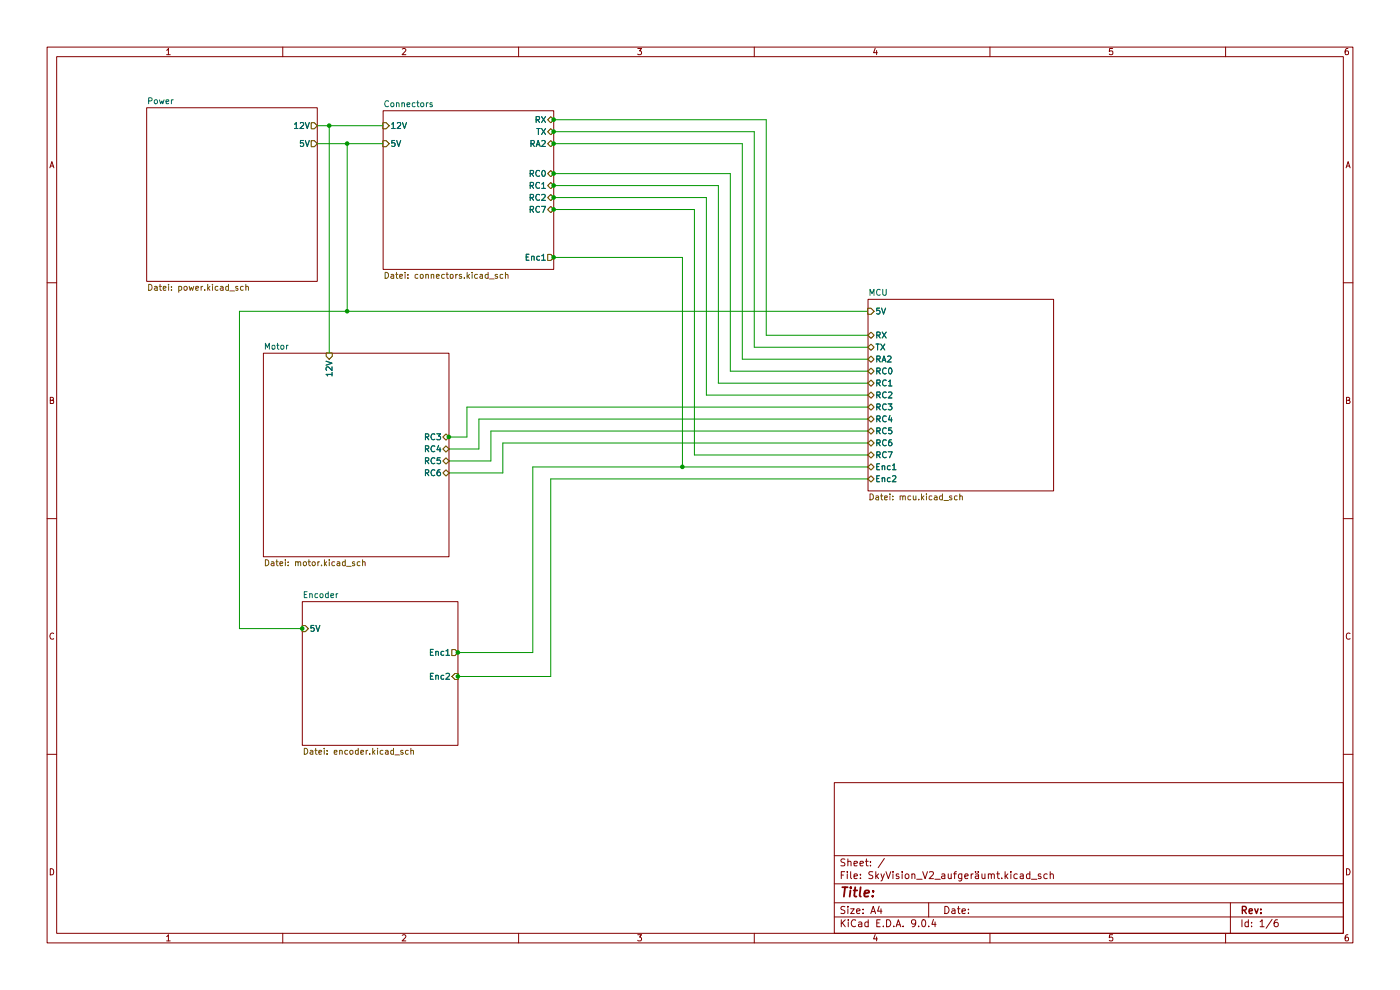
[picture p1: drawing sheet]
(kicad_sch
 (version 20250114)
 (generator "eeschema")
 (generator_version "9.0")
 (paper "A4")
 (lib_symbols)
 (junction
  (at 95.25 92.71)
  (diameter 0)
  (color 0 0 0 0))
 (junction
  (at 117.475 44.45)
  (diameter 0)
  (color 0 0 0 0))
 (junction
  (at 117.475 25.4)
  (diameter 0)
  (color 0 0 0 0))
 (junction
  (at 144.78 99.06)
  (diameter 0)
  (color 0 0 0 0))
 (junction
  (at 117.475 36.83)
  (diameter 0)
  (color 0 0 0 0))
 (junction
  (at 117.475 54.61)
  (diameter 0)
  (color 0 0 0 0))
 (junction
  (at 117.475 30.48)
  (diameter 0)
  (color 0 0 0 0))
 (junction
  (at 73.66 66.04)
  (diameter 0)
  (color 0 0 0 0))
 (junction
  (at 97.155 143.51)
  (diameter 0)
  (color 0 0 0 0))
 (junction
  (at 97.155 138.43)
  (diameter 0)
  (color 0 0 0 0))
 (junction
  (at 64.135 133.35)
  (diameter 0)
  (color 0 0 0 0))
 (junction
  (at 117.475 41.91)
  (diameter 0)
  (color 0 0 0 0))
 (junction
  (at 117.475 27.94)
  (diameter 0)
  (color 0 0 0 0))
 (junction
  (at 69.85 26.67)
  (diameter 0)
  (color 0 0 0 0))
 (junction
  (at 117.475 39.37)
  (diameter 0)
  (color 0 0 0 0))
 (junction
  (at 73.66 30.48)
  (diameter 0)
  (color 0 0 0 0))
 (wire
  (pts (xy 184.15 66.04) (xy 73.66 66.04))
  (stroke (width 0) (type default)))
 (wire
  (pts (xy 106.68 100.33) (xy 95.25 100.33))
  (stroke (width 0) (type default)))
 (wire
  (pts (xy 184.15 86.36) (xy 99.06 86.36))
  (stroke (width 0) (type default)))
 (wire
  (pts (xy 50.8 66.04) (xy 50.8 133.35))
  (stroke (width 0) (type default)))
 (wire
  (pts (xy 157.48 76.2) (xy 157.48 30.48))
  (stroke (width 0) (type default)))
 (wire
  (pts (xy 117.475 27.94) (xy 160.02 27.94))
  (stroke (width 0) (type default)))
 (wire
  (pts (xy 160.02 73.66) (xy 160.02 27.94))
  (stroke (width 0) (type default)))
 (wire
  (pts (xy 97.155 138.43) (xy 113.03 138.43))
  (stroke (width 0) (type default)))
 (wire
  (pts (xy 147.32 96.52) (xy 147.32 44.45))
  (stroke (width 0) (type default)))
 (wire
  (pts (xy 184.15 76.2) (xy 157.48 76.2))
  (stroke (width 0) (type default)))
 (wire
  (pts (xy 73.66 30.48) (xy 81.28 30.48))
  (stroke (width 0) (type default)))
 (wire
  (pts (xy 116.84 44.45) (xy 117.475 44.45))
  (stroke (width 0) (type default)))
 (wire
  (pts (xy 184.15 99.06) (xy 144.78 99.06))
  (stroke (width 0) (type default)))
 (wire
  (pts (xy 162.56 25.4) (xy 162.56 71.12))
  (stroke (width 0) (type default)))
 (wire
  (pts (xy 117.475 25.4) (xy 162.56 25.4))
  (stroke (width 0) (type default)))
 (wire
  (pts (xy 116.84 25.4) (xy 117.475 25.4))
  (stroke (width 0) (type default)))
 (wire
  (pts (xy 99.06 86.36) (xy 99.06 92.71))
  (stroke (width 0) (type default)))
 (wire
  (pts (xy 67.31 26.67) (xy 69.85 26.67))
  (stroke (width 0) (type default)))
 (wire
  (pts (xy 96.52 138.43) (xy 97.155 138.43))
  (stroke (width 0) (type default)))
 (wire
  (pts (xy 117.475 30.48) (xy 157.48 30.48))
  (stroke (width 0) (type default)))
 (wire
  (pts (xy 116.84 39.37) (xy 117.475 39.37))
  (stroke (width 0) (type default)))
 (wire
  (pts (xy 96.52 143.51) (xy 97.155 143.51))
  (stroke (width 0) (type default)))
 (wire
  (pts (xy 50.8 133.35) (xy 64.135 133.35))
  (stroke (width 0) (type default)))
 (wire
  (pts (xy 73.66 66.04) (xy 50.8 66.04))
  (stroke (width 0) (type default)))
 (wire
  (pts (xy 106.68 93.98) (xy 106.68 100.33))
  (stroke (width 0) (type default)))
 (wire
  (pts (xy 116.84 36.83) (xy 117.475 36.83))
  (stroke (width 0) (type default)))
 (wire
  (pts (xy 152.4 81.28) (xy 152.4 39.37))
  (stroke (width 0) (type default)))
 (wire
  (pts (xy 184.15 96.52) (xy 147.32 96.52))
  (stroke (width 0) (type default)))
 (wire
  (pts (xy 116.84 30.48) (xy 117.475 30.48))
  (stroke (width 0) (type default)))
 (wire
  (pts (xy 69.85 26.67) (xy 69.85 74.93))
  (stroke (width 0) (type default)))
 (wire
  (pts (xy 113.03 99.06) (xy 113.03 138.43))
  (stroke (width 0) (type default)))
 (wire
  (pts (xy 144.78 99.06) (xy 144.78 54.61))
  (stroke (width 0) (type default)))
 (wire
  (pts (xy 162.56 71.12) (xy 184.15 71.12))
  (stroke (width 0) (type default)))
 (wire
  (pts (xy 184.15 101.6) (xy 116.84 101.6))
  (stroke (width 0) (type default)))
 (wire
  (pts (xy 69.85 26.67) (xy 81.28 26.67))
  (stroke (width 0) (type default)))
 (wire
  (pts (xy 117.475 39.37) (xy 152.4 39.37))
  (stroke (width 0) (type default)))
 (wire
  (pts (xy 64.135 133.35) (xy 64.77 133.35))
  (stroke (width 0) (type default)))
 (wire
  (pts (xy 184.15 83.82) (xy 149.86 83.82))
  (stroke (width 0) (type default)))
 (wire
  (pts (xy 184.15 78.74) (xy 154.94 78.74))
  (stroke (width 0) (type default)))
 (wire
  (pts (xy 73.66 66.04) (xy 73.66 30.48))
  (stroke (width 0) (type default)))
 (wire
  (pts (xy 116.84 101.6) (xy 116.84 143.51))
  (stroke (width 0) (type default)))
 (wire
  (pts (xy 149.86 83.82) (xy 149.86 41.91))
  (stroke (width 0) (type default)))
 (wire
  (pts (xy 101.6 95.25) (xy 95.25 95.25))
  (stroke (width 0) (type default)))
 (wire
  (pts (xy 117.475 44.45) (xy 147.32 44.45))
  (stroke (width 0) (type default)))
 (wire
  (pts (xy 101.6 88.9) (xy 101.6 95.25))
  (stroke (width 0) (type default)))
 (wire
  (pts (xy 184.15 91.44) (xy 104.14 91.44))
  (stroke (width 0) (type default)))
 (wire
  (pts (xy 117.475 36.83) (xy 154.94 36.83))
  (stroke (width 0) (type default)))
 (wire
  (pts (xy 184.15 81.28) (xy 152.4 81.28))
  (stroke (width 0) (type default)))
 (wire
  (pts (xy 116.84 54.61) (xy 117.475 54.61))
  (stroke (width 0) (type default)))
 (wire
  (pts (xy 104.14 97.79) (xy 95.25 97.79))
  (stroke (width 0) (type default)))
 (wire
  (pts (xy 184.15 93.98) (xy 106.68 93.98))
  (stroke (width 0) (type default)))
 (wire
  (pts (xy 117.475 54.61) (xy 144.78 54.61))
  (stroke (width 0) (type default)))
 (wire
  (pts (xy 93.98 92.71) (xy 95.25 92.71))
  (stroke (width 0) (type default)))
 (wire
  (pts (xy 116.84 27.94) (xy 117.475 27.94))
  (stroke (width 0) (type default)))
 (wire
  (pts (xy 104.14 91.44) (xy 104.14 97.79))
  (stroke (width 0) (type default)))
 (wire
  (pts (xy 154.94 78.74) (xy 154.94 36.83))
  (stroke (width 0) (type default)))
 (wire
  (pts (xy 95.25 92.71) (xy 99.06 92.71))
  (stroke (width 0) (type default)))
 (wire
  (pts (xy 184.15 73.66) (xy 160.02 73.66))
  (stroke (width 0) (type default)))
 (wire
  (pts (xy 117.475 41.91) (xy 149.86 41.91))
  (stroke (width 0) (type default)))
 (wire
  (pts (xy 116.84 41.91) (xy 117.475 41.91))
  (stroke (width 0) (type default)))
 (wire
  (pts (xy 144.78 99.06) (xy 113.03 99.06))
  (stroke (width 0) (type default)))
 (wire
  (pts (xy 184.15 88.9) (xy 101.6 88.9))
  (stroke (width 0) (type default)))
 (wire
  (pts (xy 97.155 143.51) (xy 116.84 143.51))
  (stroke (width 0) (type default)))
 (wire
  (pts (xy 67.31 30.48) (xy 73.66 30.48))
  (stroke (width 0) (type default)))
 (sheet
  (at 64.135 127.635)
  (size 33.02 30.48)
  (exclude_from_sim no)
  (in_bom yes)
  (on_board yes)
  (dnp no)
  (fields_autoplaced yes)
  (stroke (width 0.1524) (type solid))
  (fill (color 0 0 0 0.0000))
  (property "Sheetname" "Encoder" (at 64.135 126.9234 0) (effects (font (size 1.27 1.27)) (justify left bottom)))
  (property "Sheetfile" "encoder.kicad_sch" (at 64.135 158.6996 0) (effects (font (size 1.27 1.27)) (justify left top)))
  (pin "5V" input (at 64.135 133.35 180) (effects (font (size 1.27 1.27)) (justify left)))
  (pin "Enc1" output (at 97.155 138.43 0) (effects (font (size 1.27 1.27)) (justify right)))
  (pin "Enc2" input (at 97.155 143.51 0) (effects (font (size 1.27 1.27)) (justify right))))
 (sheet
  (at 31.115 22.86)
  (size 36.195 36.83)
  (exclude_from_sim no)
  (in_bom yes)
  (on_board yes)
  (dnp no)
  (fields_autoplaced yes)
  (stroke (width 0.1524) (type solid))
  (fill (color 0 0 0 0.0000))
  (property "Sheetname" "Power" (at 31.115 22.1484 0) (effects (font (size 1.27 1.27)) (justify left bottom)))
  (property "Sheetfile" "power.kicad_sch" (at 31.115 60.2746 0) (effects (font (size 1.27 1.27)) (justify left top)))
  (pin "12V" output (at 67.31 26.67 0) (effects (font (size 1.27 1.27)) (justify right)))
  (pin "5V" output (at 67.31 30.48 0) (effects (font (size 1.27 1.27)) (justify right))))
 (sheet
  (at 55.88 74.93)
  (size 39.37 43.18)
  (exclude_from_sim no)
  (in_bom yes)
  (on_board yes)
  (dnp no)
  (fields_autoplaced yes)
  (stroke (width 0.1524) (type solid))
  (fill (color 0 0 0 0.0000))
  (property "Sheetname" "Motor" (at 55.88 74.2184 0) (effects (font (size 1.27 1.27)) (justify left bottom)))
  (property "Sheetfile" "motor.kicad_sch" (at 55.88 118.6946 0) (effects (font (size 1.27 1.27)) (justify left top)))
  (pin "12V" input (at 69.85 74.93 90) (effects (font (size 1.27 1.27)) (justify right)))
  (pin "RC5" bidirectional (at 95.25 97.79 0) (effects (font (size 1.27 1.27)) (justify right)))
  (pin "RC6" bidirectional (at 95.25 100.33 0) (effects (font (size 1.27 1.27)) (justify right)))
  (pin "RC3" bidirectional (at 95.25 92.71 0) (effects (font (size 1.27 1.27)) (justify right)))
  (pin "RC4" bidirectional (at 95.25 95.25 0) (effects (font (size 1.27 1.27)) (justify right))))
 (sheet
  (at 81.28 23.495)
  (size 36.195 33.655)
  (exclude_from_sim no)
  (in_bom yes)
  (on_board yes)
  (dnp no)
  (fields_autoplaced yes)
  (stroke (width 0.1524) (type solid))
  (fill (color 0 0 0 0.0000))
  (property "Sheetname" "Connectors" (at 81.28 22.7834 0) (effects (font (size 1.27 1.27)) (justify left bottom)))
  (property "Sheetfile" "connectors.kicad_sch" (at 81.28 57.7346 0) (effects (font (size 1.27 1.27)) (justify left top)))
  (pin "12V" input (at 81.28 26.67 180) (effects (font (size 1.27 1.27)) (justify left)))
  (pin "5V" input (at 81.28 30.48 180) (effects (font (size 1.27 1.27)) (justify left)))
  (pin "RC7" bidirectional (at 117.475 44.45 0) (effects (font (size 1.27 1.27)) (justify right)))
  (pin "RC0" bidirectional (at 117.475 36.83 0) (effects (font (size 1.27 1.27)) (justify right)))
  (pin "Enc1" output (at 117.475 54.61 0) (effects (font (size 1.27 1.27)) (justify right)))
  (pin "RC2" bidirectional (at 117.475 41.91 0) (effects (font (size 1.27 1.27)) (justify right)))
  (pin "TX" bidirectional (at 117.475 27.94 0) (effects (font (size 1.27 1.27)) (justify right)))
  (pin "RA2" bidirectional (at 117.475 30.48 0) (effects (font (size 1.27 1.27)) (justify right)))
  (pin "RC1" bidirectional (at 117.475 39.37 0) (effects (font (size 1.27 1.27)) (justify right)))
  (pin "RX" bidirectional (at 117.475 25.4 0) (effects (font (size 1.27 1.27)) (justify right))))
 (sheet
  (at 184.15 63.5)
  (size 39.37 40.64)
  (exclude_from_sim no)
  (in_bom yes)
  (on_board yes)
  (dnp no)
  (fields_autoplaced yes)
  (stroke (width 0.1524) (type solid))
  (fill (color 0 0 0 0.0000))
  (property "Sheetname" "MCU" (at 184.15 62.7884 0) (effects (font (size 1.27 1.27)) (justify left bottom)))
  (property "Sheetfile" "mcu.kicad_sch" (at 184.15 104.7246 0) (effects (font (size 1.27 1.27)) (justify left top)))
  (pin "Enc1" bidirectional (at 184.15 99.06 180) (effects (font (size 1.27 1.27)) (justify left)))
  (pin "5V" input (at 184.15 66.04 180) (effects (font (size 1.27 1.27)) (justify left)))
  (pin "RC2" bidirectional (at 184.15 83.82 180) (effects (font (size 1.27 1.27)) (justify left)))
  (pin "RC6" bidirectional (at 184.15 93.98 180) (effects (font (size 1.27 1.27)) (justify left)))
  (pin "Enc2" bidirectional (at 184.15 101.6 180) (effects (font (size 1.27 1.27)) (justify left)))
  (pin "TX" bidirectional (at 184.15 73.66 180) (effects (font (size 1.27 1.27)) (justify left)))
  (pin "RA2" bidirectional (at 184.15 76.2 180) (effects (font (size 1.27 1.27)) (justify left)))
  (pin "RX" bidirectional (at 184.15 71.12 180) (effects (font (size 1.27 1.27)) (justify left)))
  (pin "RC3" bidirectional (at 184.15 86.36 180) (effects (font (size 1.27 1.27)) (justify left)))
  (pin "RC4" bidirectional (at 184.15 88.9 180) (effects (font (size 1.27 1.27)) (justify left)))
  (pin "RC5" bidirectional (at 184.15 91.44 180) (effects (font (size 1.27 1.27)) (justify left)))
  (pin "RC1" bidirectional (at 184.15 81.28 180) (effects (font (size 1.27 1.27)) (justify left)))
  (pin "RC7" bidirectional (at 184.15 96.52 180) (effects (font (size 1.27 1.27)) (justify left)))
  (pin "RC0" bidirectional (at 184.15 78.74 180) (effects (font (size 1.27 1.27)) (justify left))))
 (sheet_instances
  (path ""
   (page "1")))
 (embedded_fonts no))
